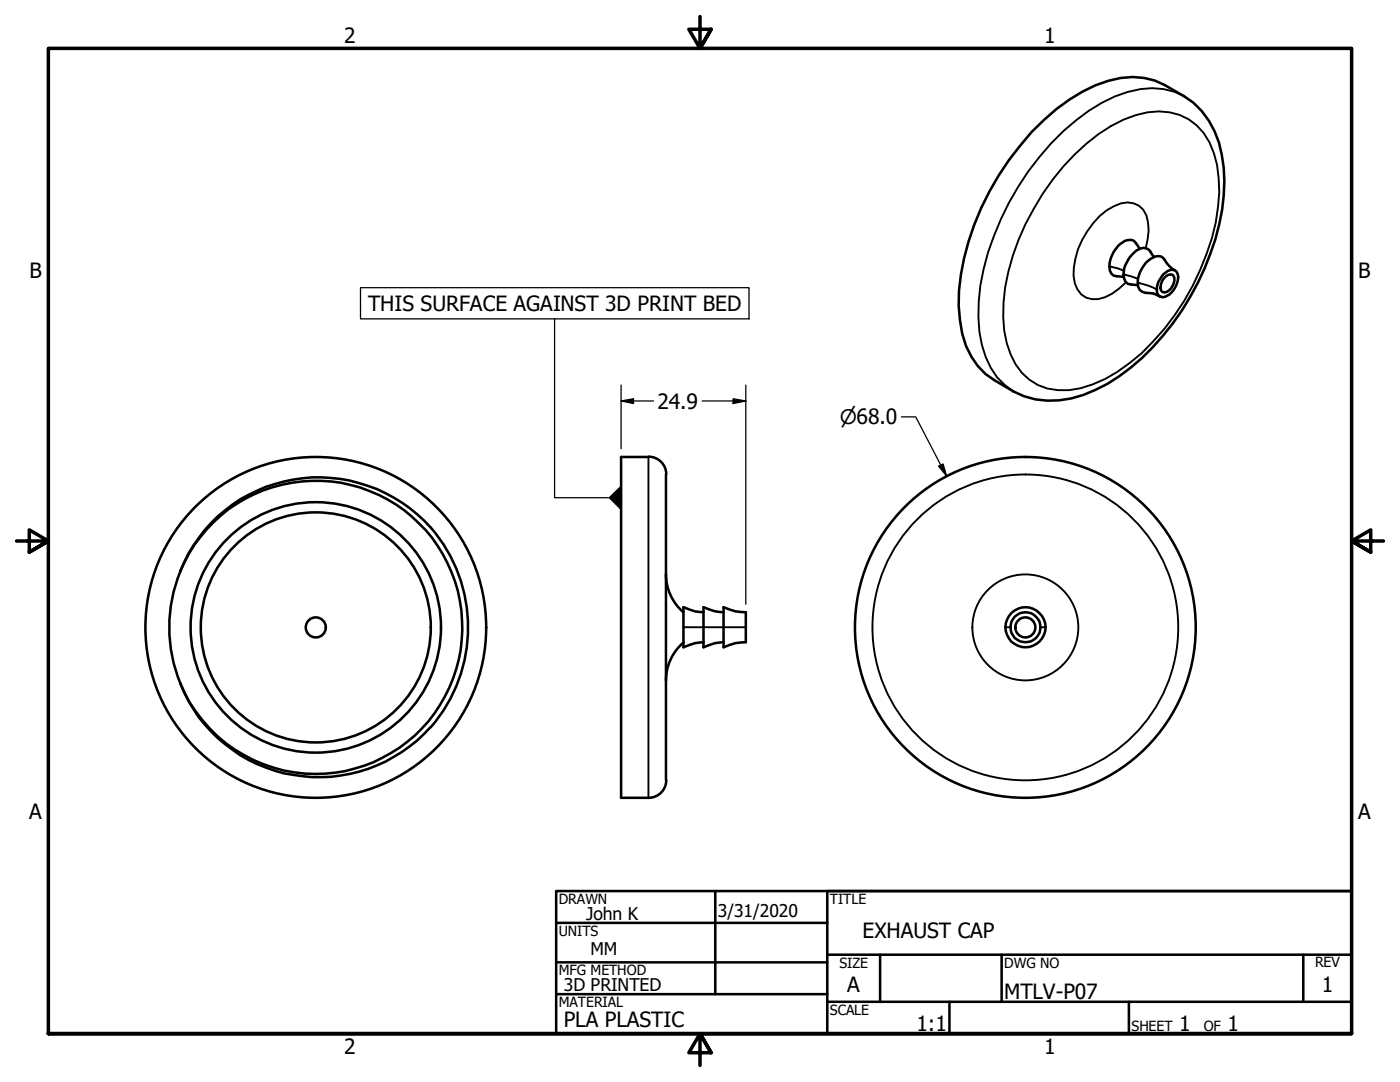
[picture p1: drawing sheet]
<svg xmlns="http://www.w3.org/2000/svg" width="279mm" height="216mm" viewBox="0 0 279 216" stroke-linecap="round" stroke-linejoin="round" font-family="sans-serif">
<!-- layer: Visible (ANSI) -->
<g fill="none" stroke="#000" stroke-width=".51">
<path d="M205.9 26.4a36 36 0 0 1 15.3-10.3 14.5 14.5 0 0 1 11.2 .9l3.9 2.2a16.8 16.8 0 0 1 7.5 11.7 36.8 36.8 0 0 1-2.2 19.7 52 52 0 0 1-18.2 24.5 23.9 23.9 0 0 1-14.4 4.8l-2.4-.2a26.7 26.7 0 0 1-9.9-5.1 16 16 0 0 1-5.1-10.7 40.4 40.4 0 0 1 2.8-19.1 58.4 58.4 0 0 1 11.5-18.4zM227.5 49.7l-.4-.6a1.8 1.8 0 0 0-1.7-1.2 4.5 4.5 0 0 0-3.4 2.9l-.3 .6a3.8 3.8 0 0 0 .1 3.2l.4 .4 2.1 .2M230.3 51.3l-.4-.5a1.91 1.91 0 0 0-3.1-.8 6.7 6.7 0 0 0-2.6 4.7 1.83 1.83 0 0 0 2.2 2.1l.7 .1M232.2 54.7a2.56 2.56 0 0 1 2-.9 1.53 1.53 0 0 1 .9 2 4.2 4.2 0 0 1-2.9 3.5 1.25 1.25 0 0 1-1.3-1.5 4.4 4.4 0 0 1 1.3-3.1zM232.5 55.2l.6-.3 .6-.2 .4 .2a2.38 2.38 0 0 1-1 3.2l-.6 .3-.5-.1a1.77 1.77 0 0 1 0-2.4zM234.5 54a6.7 6.7 0 0 1-2.3-2.5 2.17 2.17 0 0 0-3 .5 6 6 0 0 0-2.1 5.2 1.97 1.97 0 0 0 2.3 1.3h.7l1.4 .7M129.4 91.2h-5.4v68h5.4a3.5 3.5 0 0 0 3.6-3.5M129.4 91.1a3.5 3.5 0 0 1 3.6 3.5M132.9 94.7v60.9M36 113.9a29.2 29.2 0 0 0 0 22.5M85.9 105.2a29.8 29.8 0 0 0-49.9 8.7 29.2 29.2 0 0 1 44.8-11.9 29.2 29.2 0 0 1 0 46.3 29.2 29.2 0 0 1-44.8-11.9 29.7 29.7 0 0 0 48.6 10l1.3-1.3M86 105.3a30.4 30.4 0 0 1 0 39.8"/>
<path d="M132.9 114.6a10 10 0 0 0 3.5 7.6M136.4 128.2a10 10 0 0 0-3.5 7.6M140.4 122.2a8.8 8.8 0 0 1-4-1v8a8.8 8.8 0 0 1 4-1.1M144.4 121.2a9.3 9.3 0 0 0 4.4 1v5.9a9.3 9.3 0 0 0-4.4 1.1zM144.4 122.2a8.8 8.8 0 0 1-4-1v8a8.8 8.8 0 0 1 4-1.1"/>
<circle cx="63" cy="125.2" r="34"/>
<circle cx="63" cy="125.2" r="25"/>
<circle cx="63" cy="125.2" r="23"/>
<circle cx="63" cy="125.2" r="2"/>
<circle cx="204.6" cy="125.2" r="34"/>
<circle cx="204.6" cy="125.2" r="2"/>
<circle cx="204.7" cy="125.1" r="2.99"/>
<circle cx="204.7" cy="125.2" r="4"/>
</g>
<!-- layer: Visible Narrow (ANSI) -->
<g fill="none" stroke="#000" stroke-width=".38">
<path d="M236.3 19.2a14.1 14.1 0 0 0-11.3-.8 35.5 35.5 0 0 0-15.3 10.2 56.3 56.3 0 0 0-14.1 28.4 29.8 29.8 0 0 0 1.1 14.2 13 13 0 0 0 5.5 6.9M214.5 30.8a28.1 28.1 0 0 1 14.5-8.4 11.3 11.3 0 0 1 13.3 8.1 27.7 27.7 0 0 1 .3 13.9 49.7 49.7 0 0 1-17.2 28.1 24.3 24.3 0 0 1-12 5.4 10.9 10.9 0 0 1-11.7-7.2 27.3 27.3 0 0 1-.5-16.5 51.9 51.9 0 0 1 13.3-23.4zM221.4 53.1l1.6 .4 1.3 .5M224.2 54.7l2.9 .9M227.1 56.4l2.1 .6 1.7 .8M228.7 49.5a10.8 10.8 0 0 0 .1-6.5 4.3 4.3 0 0 0-6.5-1.9 15.9 15.9 0 0 0-7.7 10.5 7.6 7.6 0 0 0 1.2 7.1 4.5 4.5 0 0 0 4.7 .6l1.4-.7 2.8-2.3M129.4 91.2v68M136.4 125.2h12.4M200.7 125.2h1M207.6 125.2h1.1"/>
<circle cx="204.6" cy="125.2" r="30.5"/>
<circle cx="204.6" cy="125.2" r="10.6"/>
</g>
<!-- layer: Border (ANSI) -->
<path d="M139.7 3.3v6.4l-2.2-3.9h4.4l-2.2 3.9 2.2-3.9M3.3 107.9h6.4l-3.9-2.2v4.5l3.9-2.3-3.9 2.3M276.1 107.9h-6.4l3.9-2.2v4.5l-3.9-2.3 3.9 2.3M9.7 206.2v-196.5h260v196.5h-260h260M141.9 210.1l-2.2-3.9 2.2 3.9h-4.4l2.2-3.9v6.4" fill="none" stroke="#000" stroke-width=".7"/>
<!-- layer: Title (ANSI) -->
<g fill="none" stroke="#000" stroke-width=".51">
<path d="M111 177.8h158.7v28.4h-158.7zM142.7 177.8v20.6M269.7 177.8h-104.6v28.4M111 184.1h54.1M111 192h54.1M111 198.4h54.1M165.1 190.5h104.6M165.1 199.9h104.6M175.6 190.5v9.4M189.5 199.9v6.3M199.9 190.5v9.4M225.3 199.9v6.3"/>
<path d="M260.1 190.5v9.4"/>
</g>
<!-- layer: Dimension (ANSI) -->
<path d="M124 76.8v12.7M146.3 79.6l2.5 .4-2.5 .5zM148.8 76.8v43.8M124 80l2.4-.4v.9zM124 80h6.4M140.1 80h8.7M179.9 83.2h2.9l6.1 11.8M187.3 93l.9-.4 .7 2.4z" fill="none" stroke="#000" stroke-width=".25"/>
<g fill="#000">
<path d="M124 80l2.4-.4v.9z" fill-rule="evenodd"/>
<path d="M146.3 79.6l2.5 .4-2.5 .5z" fill-rule="evenodd"/>
<path d="M187.3 93l.9-.4 .7 2.4z" fill-rule="evenodd"/>
</g>
<!-- layer: Symbol (ANSI) -->
<path d="M121.4 99.3l2.6-2.5v5.1z" fill-rule="evenodd" fill="#000"/>
<path d="M71.9 57.4h77.6v6.2h-77.6zM110.7 63.6v35.7h10.7" fill="none" stroke="#000" stroke-width=".25"/>
<g font-size="4.2">
<text x="68.7" y="8.6">2</text>
<text x="208.4" y="8.6">1</text>
<text x="5.9" y="55.5">B</text>
<text x="271.1" y="55.5">B</text>
<text x="73.5" y="62">THIS SURFACE AGAINST 3D PRINT BED</text>
<text x="131.2" y="81.5">24.9</text>
<text x="5.8" y="163.4">A</text>
<text x="271" y="163.4">A</text>
<text x="172.1" y="187.2">EXHAUST CAP</text>
<text x="169.1" y="198">A</text>
<text x="263.8" y="198">1</text>
<text x="200.4" y="199.3">MTLV-P07</text>
<text x="112.5" y="204.9">PLA PLASTIC</text>
<text x="182.9" y="205.7">1:1</text>
<text x="235.3" y="205.7">1</text>
<text x="245" y="205.7">1</text>
<text x="68.7" y="210.3">2</text>
<text x="208.4" y="210.3">1</text>
</g>
<text font-size="4" x="167.6" y="84.6">⌀68.0</text>
<g font-size="3.5">
<text x="117" y="183.6">John K</text>
<text x="143.3" y="183.1">3/31/2020</text>
<text x="117.9" y="190.6">MM</text>
<text x="112.5" y="197.7">3D PRINTED</text>
</g>
<g font-size="2.8">
<text x="111.5" y="180.3">DRAWN</text>
<text x="165.6" y="180.3">TITLE</text>
<text x="111.5" y="186.8">UNITS</text>
<text x="111.5" y="194.6">MFG METHOD</text>
<text x="167.5" y="193.1">SIZE</text>
<text x="200.4" y="193.1">DWG NO</text>
<text x="262.4" y="193">REV</text>
<text x="111.5" y="200.9">MATERIAL</text>
<text x="165.6" y="202.5">SCALE</text>
<text x="225.8" y="205.7">SHEET</text>
<text x="240.2" y="205.7">OF</text>
</g>
</svg>
